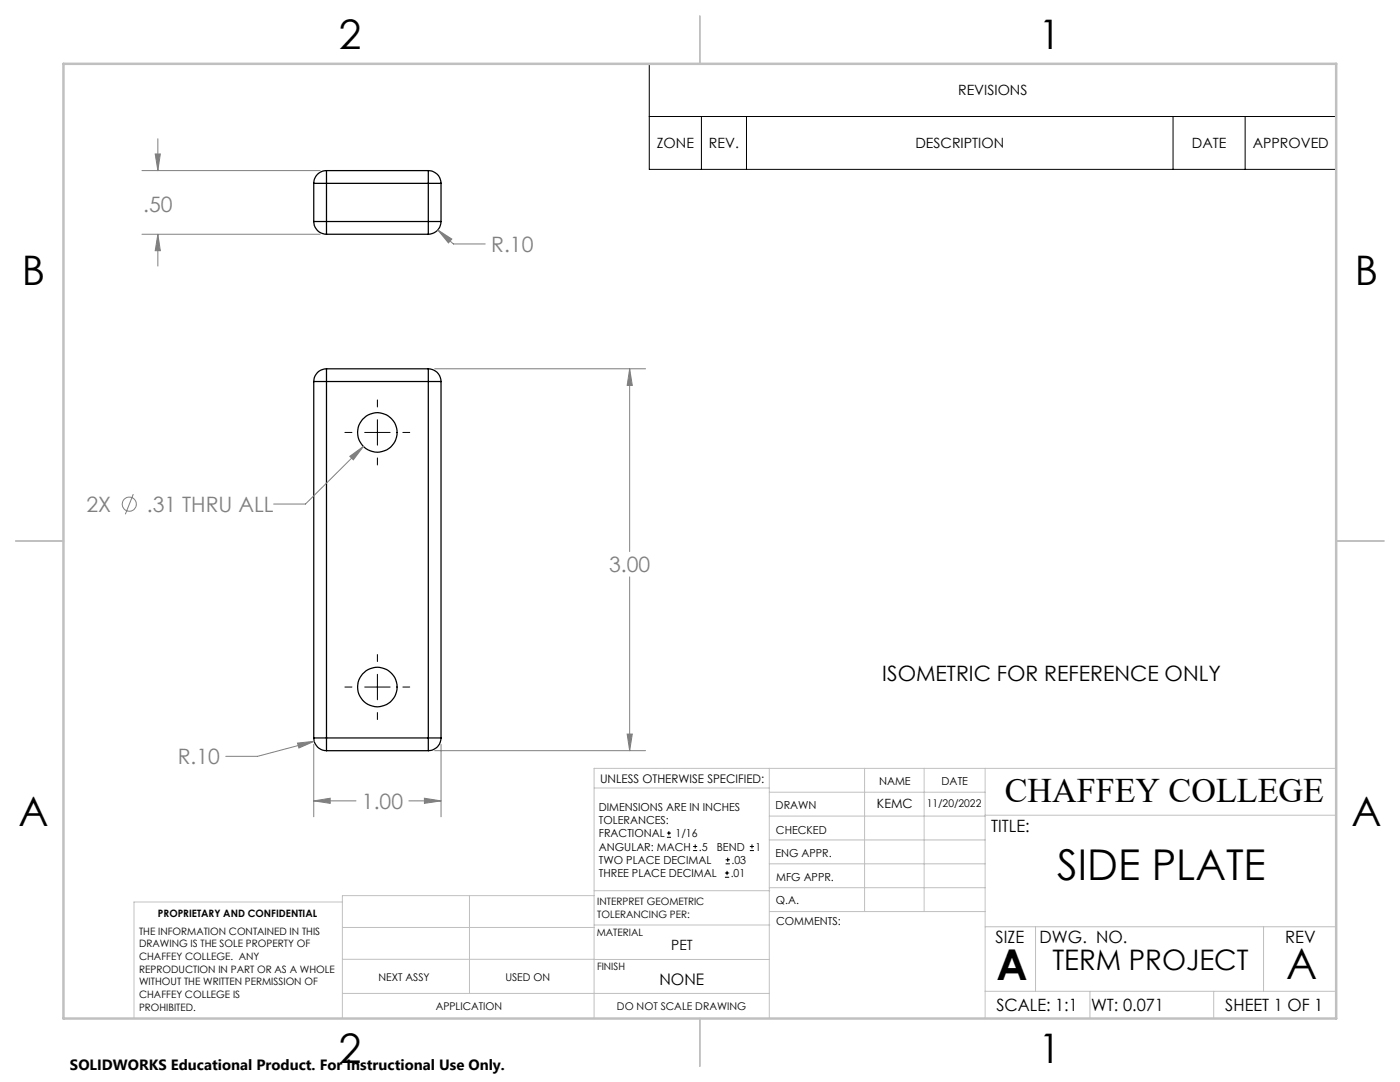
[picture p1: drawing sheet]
<svg xmlns="http://www.w3.org/2000/svg" width="279mm" height="216mm" viewBox="0 0 279 216" stroke-linecap="round" stroke-linejoin="round" font-family="sans-serif">
<g fill="none" stroke="#000" stroke-width=".25">
<path d="M62.6 36.6h2.6M62.6 36.6v7.6M65.2 34v2.6M65.2 34a2.53 2.53 0 0 0-2.6 2.6M65.2 36.6v7.6M65.2 34h20.3M65.2 36.6h20.3M85.5 36.6h2.5M85.5 34v2.6M85.5 34a2.53 2.53 0 0 1 2.5 2.6M85.5 36.6v7.6M88 36.6v7.6"/>
<path d="M62.6 44.2h2.6M62.6 44.2a2.53 2.53 0 0 0 2.6 2.5M65.2 44.2v2.5M65.2 44.2h20.3M65.2 46.7h20.3M85.5 44.2h2.5M85.5 44.2v2.5M88 44.2a2.53 2.53 0 0 1-2.5 2.5M62.6 76.1h2.6M62.6 76.1v71.1M65.2 73.6v2.5M65.2 73.6a2.53 2.53 0 0 0-2.6 2.5"/>
<path d="M65.2 76.1h20.3M65.2 76.1v71.1M65.2 73.6h20.3M85.5 76.1h2.5M85.5 73.6v2.5M85.5 73.6a2.53 2.53 0 0 1 2.5 2.5M85.5 76.1v71.1M88 76.1v71.1M62.6 147.2a2.53 2.53 0 0 0 2.6 2.6M62.6 147.2h2.6M65.2 147.2v2.6M65.2 147.2h20.3"/>
<path d="M65.2 149.8h20.3M85.5 147.2v2.6M85.5 147.2h2.5M88 147.2a2.53 2.53 0 0 1-2.5 2.6"/>
<circle cx="75.3" cy="86.3" r="3.9"/>
<circle cx="75.3" cy="137.1" r="3.9"/>
</g>
<g fill="none" stroke="#808080" stroke-width=".2">
<path d="M28.3 34h35.6M31 30.7h1l-.5 3.3zM31.5 27.7v6.3M28.3 46.7h35.6M31.5 46.7v6.4M31.5 46.7l.5 3.3h-1zM87.4 45.9l3.1 2.8h6.3M87.4 45.9l2.8 1.8-.7 .8zM86.7 73.6h42.1M125.7 73.6v36.5M125.7 73.6l.5 3.3h-1zM26.6 98.6l-1.6 4"/>
<path d="M69.8 91.1l2.7-2-2 2.7zM72.5 89.1l-11.5 11.5h-6.4M125.7 115.1v34.7M59.4 148.3l3.3-.4-3 1.4zM62.6 148.5v14.5M62.6 159.8h8.4M62.6 159.8l3.3-.5v1zM62.7 147.9l-11.3 3h-6.4M81.6 159.8h6.4M84.7 159.3l3.3 .5-3.3 .5zM86.7 149.8h42.1M88 148.5v14.5"/>
<path d="M125.2 146.5h1l-.5 3.3z"/>
<circle cx="25.8" cy="100.6" r="1.41"/>
</g>
<g fill="none" stroke="#000" stroke-width=".2">
<path d="M129.6 12.7h137.1v21.1h-137.1zM129.6 23.2h137.1M140 23.2v10.6M149 23.2v10.6M234.1 23.2v10.6M248.5 23.2v10.6M75.3 79.8v1.4M68.8 86.3h1.4M72.8 86.3h5.1M75.3 83.7v5.1M75.3 91.4v1.4M80.4 86.3h1.4"/>
<path d="M68.8 137.1h1.4M72.8 137.1h5.1M75.3 130.6v1.4M75.3 134.5v5.1M80.4 137.1h1.4M75.3 142.2v1.4M133.1 167.1h.8M133.1 166.2h.8M133.5 165.8v.9M138.3 169.7h.8M138.3 168.9h.8M138.7 168.5v.8"/>
<path d="M144.7 175h.8M144.7 174.2h.8M144.8 172.4h.9M144.8 171.6h.9M145.1 173.8v.8M145.2 171.1v.9M149.6 169.7h.9M149.6 168.9h.9M150.1 168.5v.8"/>
</g>
<g fill="none" stroke="#c0c0c0" stroke-width=".2">
<path d="M118.6 157.2h34.9M153.5 153.3v49.9M153.5 158.1h43.1M172.5 153.3v28.6M184.4 153.3v28.6M196.6 153.3v49.9M266.7 153.3h-148.1v49.9M68.3 180h-41.6v23.2M93.7 178.7v19.5M118.6 178.7h-50.3v24.5M118.6 177.7h35M153.5 167.6h43.1"/>
<path d="M153.5 162.8h43.1M153.5 172.4h43.1M153.5 177.1h43.1M196.6 162.7h70.1M68.3 198.2h85.2M68.3 191.4l85.2 .1M68.3 185.1h50.3M118.6 184.6h35M153.6 181.9h43M196.6 197.8h70.1M196.6 184.9h70.1M206.7 184.9v12.9"/>
<path d="M217.5 197.8v5.4M242.2 197.8v5.4M252.2 184.9v12.9"/>
</g>
<path d="M139.7 3.2v9.5M3.1 107.9h9.6M266.7 107.9h9.5M139.7 203.2v9.6" fill="none" stroke="#c0c0c0" stroke-width=".25"/>
<path d="M12.7 12.7h254v190.5h-254z" fill="none" stroke="#c0c0c0" stroke-width=".5"/>
<path d="M125.7 73.6l.5 3.3h-1zM125.2 146.5h1l-.5 3.3zM59.4 148.3l.3 1 3-1.4zM62.6 159.8l3.3-.5v1zM84.7 159.3l3.3 .5-3.3 .5zM69.8 91.1l.7 .7 2-2.7zM31 30.7h1l-.5 3.3zM31.5 46.7l.5 3.3h-1zM87.4 45.9l2.1 2.6 .7-.8z" fill="#808080"/>
<g font-size="8.5">
<text x="211" y="175.5">SIDE PLATE</text>
<text x="198.9" y="195.5">A</text>
<text x="256.7" y="195.4">A</text>
</g>
<g font-size="8.1">
<text x="67.6" y="9.7">2</text>
<text x="207.3" y="9.7">1</text>
<text x="4.4" y="57">B</text>
<text x="270.4" y="57">B</text>
<text x="3.7" y="164.9">A</text>
<text x="269.7" y="164.9">A</text>
<text x="67.6" y="212.2">2</text>
<text x="207.3" y="212.2">1</text>
</g>
<text font-size="6.9" x="200.5" y="160.1">CHAFFEY COLLEGE</text>
<text font-size="5.6" x="210" y="193.5">TERM PROJECT</text>
<g font-size="4.2" fill="#808080">
<text x="28.6" y="42.4">.50</text>
<text x="98" y="50.3">R.10</text>
<text x="17.3" y="102.1">2X</text>
<text x="29.3" y="102.1">.31 THRU ALL</text>
<text x="121.6" y="114.2">3.00</text>
<text x="35.5" y="152.5">R.10</text>
<text x="72.2" y="161.4">1.00</text>
</g>
<text font-size="4.2" x="176.1" y="135.8">ISOMETRIC FOR REFERENCE ONLY</text>
<g font-size="3.4">
<text x="197.8" y="166">TITLE:</text>
<text x="198.7" y="188.1">SIZE</text>
<text x="207.5" y="188.1">DWG. NO.</text>
<text x="256.5" y="188.2">REV</text>
<text x="198.8" y="201.7">SCALE: 1:1</text>
<text x="217.7" y="201.8">WT: 0.071</text>
<text x="244.5" y="201.7">SHEET 1 OF 1</text>
</g>
<text font-size="3.2" x="131.6" y="196.6">NONE</text>
<text font-size="3" x="14" y="213.5">SOLIDWORKS Educational Product. For Instructional Use Only.</text>
<g font-size="2.8">
<text x="191.2" y="19">REVISIONS</text>
<text x="131.1" y="29.6">ZONE</text>
<text x="141.5" y="29.6">REV.</text>
<text x="182.7" y="29.6">DESCRIPTION</text>
<text x="237.9" y="29.6">DATE</text>
<text x="250" y="29.6">APPROVED</text>
<text x="134" y="189.5">PET</text>
</g>
<text font-size="2.5" x="175" y="161.3">KEMC</text>
<text font-size="2.4" x="119.8" y="156.2">UNLESS OTHERWISE SPECIFIED:</text>
<g font-size="2.2">
<text x="119.5" y="161.8">DIMENSIONS ARE IN INCHES</text>
<text x="154.8" y="161.4">DRAWN</text>
<text x="175.4" y="156.6">NAME</text>
<text x="187.9" y="156.7">DATE</text>
<text x="119.5" y="164.4">TOLERANCES:</text>
<text x="119.5" y="167.1">FRACTIONAL</text>
<text x="134.8" y="167.1">1/16</text>
<text x="154.9" y="166.3">CHECKED</text>
<text x="119.5" y="172.4">TWO PLACE DECIMAL</text>
<text x="119.5" y="169.7">ANGULAR: MACH</text>
<text x="139.5" y="169.7">.5</text>
<text x="143" y="169.7">BEND</text>
<text x="146" y="172.4">.03</text>
<text x="150.8" y="169.7">1</text>
<text x="154.8" y="171">ENG APPR.</text>
<text x="119.5" y="175">THREE PLACE DECIMAL</text>
<text x="145.8" y="175">.01</text>
<text x="154.9" y="175.7">MFG APPR.</text>
<text x="154.9" y="180.4">Q.A.</text>
<text x="154.9" y="184.6">COMMENTS:</text>
</g>
<g font-size="2.1">
<text x="185" y="160.9">11/20/2022</text>
<text x="75.5" y="195.7">NEXT ASSY</text>
<text x="100.9" y="195.7">USED ON</text>
<text x="86.9" y="201.5">APPLICATION</text>
<text x="123.1" y="201.6">DO NOT SCALE DRAWING</text>
</g>
<g font-size="2">
<text x="31.5" y="182.9">PROPRIETARY AND CONFIDENTIAL</text>
<text x="119.2" y="180.6">INTERPRET GEOMETRIC</text>
<text x="119.2" y="183.1">TOLERANCING PER:</text>
<text x="27.8" y="186.5">THE INFORMATION CONTAINED IN THIS</text>
<text x="27.8" y="189">DRAWING IS THE SOLE PROPERTY OF</text>
<text x="27.8" y="191.6">CHAFFEY COLLEGE. ANY</text>
<text x="119.1" y="186.7">MATERIAL</text>
<text x="27.8" y="194.1">REPRODUCTION IN PART OR AS A WHOLE</text>
<text x="27.8" y="196.6">WITHOUT THE WRITTEN PERMISSION OF</text>
<text x="119.1" y="193.5">FINISH</text>
<text x="27.8" y="199.1">CHAFFEY COLLEGE IS</text>
<text x="27.8" y="201.7">PROHIBITED.</text>
</g>
</svg>
